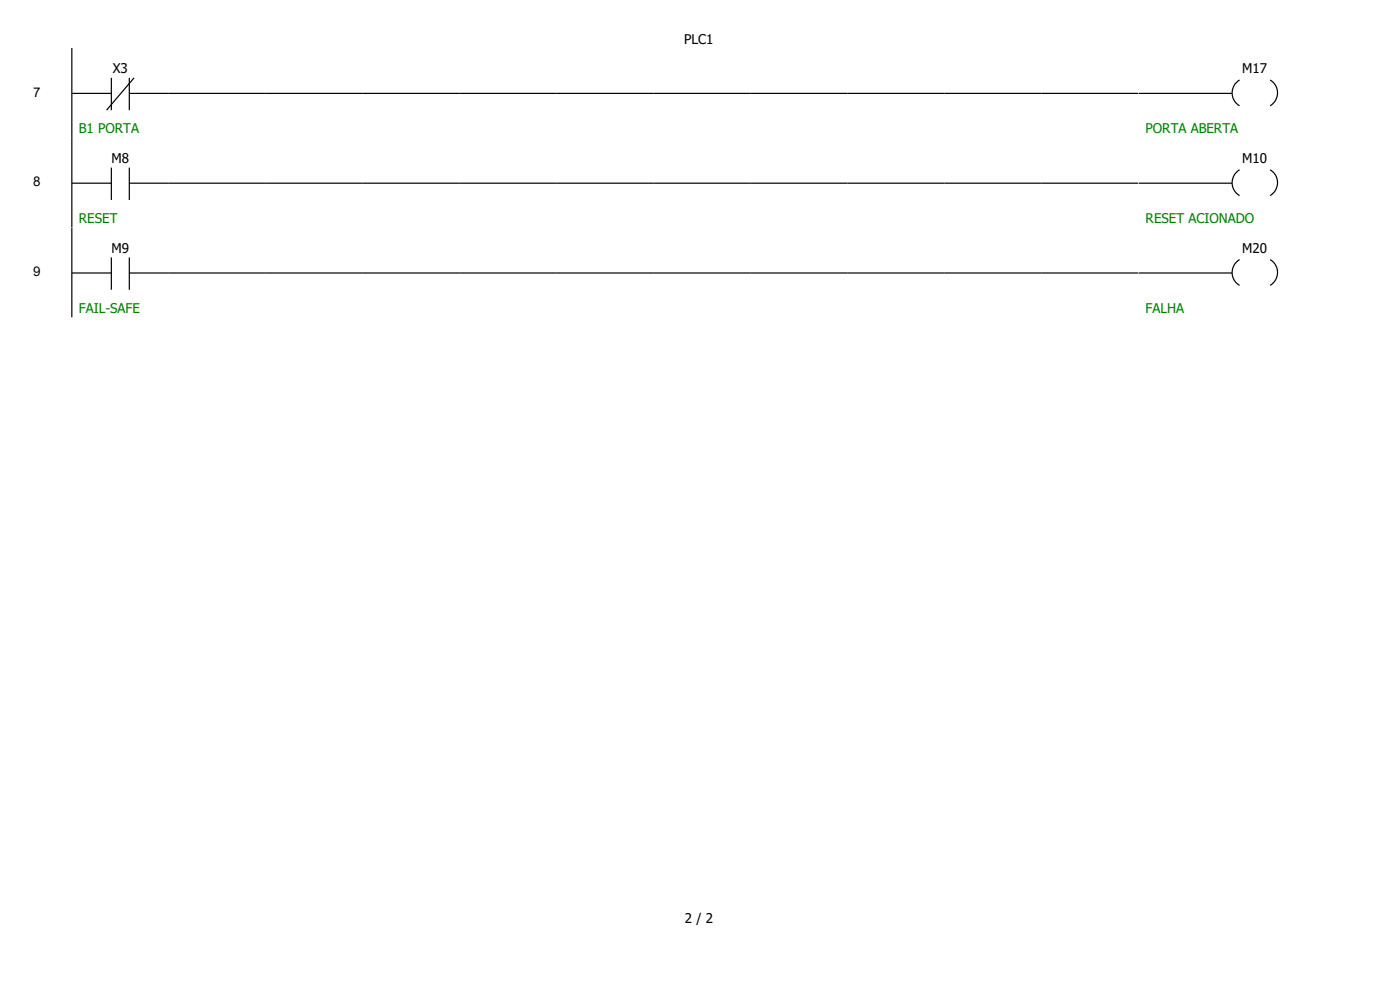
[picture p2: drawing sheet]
<svg xmlns="http://www.w3.org/2000/svg" width="297mm" height="210mm" viewBox="0 0 297 210" stroke-linecap="round" stroke-linejoin="round" font-family="sans-serif">
<path d="M15.2 19.8h8.4M15.2 10.2v19M23.6 16.5v6.9M27.4 19.8h8.4M27.4 16.5v6.9M28.4 16.5l-5.8 6.9" fill="none" stroke="#000" stroke-width=".25"/>
<path d="M35.8 10.2h20.6v19h-20.6z" fill="#fff"/>
<path d="M35.8 19.8h20.6" fill="none" stroke="#000" stroke-width=".25"/>
<path d="M56.4 10.2h20.6v19h-20.6z" fill="#fff"/>
<path d="M56.4 19.8h20.6" fill="none" stroke="#000" stroke-width=".25"/>
<path d="M77 10.2h20.5v19h-20.5z" fill="#fff"/>
<path d="M77 19.8h20.5" fill="none" stroke="#000" stroke-width=".25"/>
<path d="M97.5 10.2h20.6v19h-20.6z" fill="#fff"/>
<path d="M97.5 19.8h20.6" fill="none" stroke="#000" stroke-width=".25"/>
<path d="M118.1 10.2h20.6v19h-20.6z" fill="#fff"/>
<path d="M118.1 19.8h20.6" fill="none" stroke="#000" stroke-width=".25"/>
<path d="M138.7 10.2h20.6v19h-20.6z" fill="#fff"/>
<path d="M138.7 19.8h20.6" fill="none" stroke="#000" stroke-width=".25"/>
<path d="M159.3 10.2h20.5v19h-20.5z" fill="#fff"/>
<path d="M159.3 19.8h20.5" fill="none" stroke="#000" stroke-width=".25"/>
<path d="M179.8 10.2h20.6v19h-20.6z" fill="#fff"/>
<path d="M179.8 19.8h20.6" fill="none" stroke="#000" stroke-width=".25"/>
<path d="M200.4 10.2h20.6v19h-20.6z" fill="#fff"/>
<path d="M200.4 19.8h20.6" fill="none" stroke="#000" stroke-width=".25"/>
<path d="M221 10.2h20.6v19h-20.6z" fill="#fff"/>
<path d="M221 19.8h20.6" fill="none" stroke="#000" stroke-width=".25"/>
<path d="M241.6 10.2h49.2v19h-49.2z" fill="#fff"/>
<path d="M241.6 19.8h19.8M263 17a3.2 3.2 0 0 0 0 5.4M269.5 17a3.2 3.2 0 0 1 0 5.4" fill="none" stroke="#000" stroke-width=".25"/>
<g fill="#fff">
<path d="M.3 29.2h15.2v19.1h-15.2z"/>
<path d="M15.2 29.2h20.6v19.1h-20.6z"/>
</g>
<path d="M15.2 38.9h8.4M15.2 29.2v19.1M23.6 35.6v6.8M27.4 38.9h8.4M27.4 35.6v6.8" fill="none" stroke="#000" stroke-width=".25"/>
<path d="M35.8 29.2h20.6v19.1h-20.6z" fill="#fff"/>
<path d="M35.8 38.9h20.6" fill="none" stroke="#000" stroke-width=".25"/>
<path d="M56.4 29.2h20.6v19.1h-20.6z" fill="#fff"/>
<path d="M56.4 38.9h20.6" fill="none" stroke="#000" stroke-width=".25"/>
<path d="M77 29.2h20.5v19.1h-20.5z" fill="#fff"/>
<path d="M77 38.9h20.5" fill="none" stroke="#000" stroke-width=".25"/>
<path d="M97.5 29.2h20.6v19.1h-20.6z" fill="#fff"/>
<path d="M97.5 38.9h20.6" fill="none" stroke="#000" stroke-width=".25"/>
<path d="M118.1 29.2h20.6v19.1h-20.6z" fill="#fff"/>
<path d="M118.1 38.9h20.6" fill="none" stroke="#000" stroke-width=".25"/>
<path d="M138.7 29.2h20.6v19.1h-20.6z" fill="#fff"/>
<path d="M138.7 38.9h20.6" fill="none" stroke="#000" stroke-width=".25"/>
<path d="M159.3 29.2h20.5v19.1h-20.5z" fill="#fff"/>
<path d="M159.3 38.9h20.5" fill="none" stroke="#000" stroke-width=".25"/>
<path d="M179.8 29.2h20.6v19.1h-20.6z" fill="#fff"/>
<path d="M179.8 38.9h20.6" fill="none" stroke="#000" stroke-width=".25"/>
<path d="M200.4 29.2h20.6v19.1h-20.6z" fill="#fff"/>
<path d="M200.4 38.9h20.6" fill="none" stroke="#000" stroke-width=".25"/>
<path d="M221 29.2h20.6v19.1h-20.6z" fill="#fff"/>
<path d="M221 38.9h20.6" fill="none" stroke="#000" stroke-width=".25"/>
<path d="M241.6 29.2h49.2v19.1h-49.2z" fill="#fff"/>
<path d="M241.6 38.9h19.8M263 36a3.2 3.2 0 0 0 0 5.5M269.5 36a3.2 3.2 0 0 1 0 5.5" fill="none" stroke="#000" stroke-width=".25"/>
<g fill="#fff">
<path d="M.3 48.3h15.2v19h-15.2z"/>
<path d="M15.2 48.3h20.6v19h-20.6z"/>
</g>
<path d="M15.2 57.9h8.4M15.2 48.3v19M23.6 54.6v6.9M27.4 57.9h8.4M27.4 54.6v6.9" fill="none" stroke="#000" stroke-width=".25"/>
<path d="M35.8 48.3h20.6v19h-20.6z" fill="#fff"/>
<path d="M35.8 57.9h20.6" fill="none" stroke="#000" stroke-width=".25"/>
<path d="M56.4 48.3h20.6v19h-20.6z" fill="#fff"/>
<path d="M56.4 57.9h20.6" fill="none" stroke="#000" stroke-width=".25"/>
<path d="M77 48.3h20.5v19h-20.5z" fill="#fff"/>
<path d="M77 57.9h20.5" fill="none" stroke="#000" stroke-width=".25"/>
<path d="M97.5 48.3h20.6v19h-20.6z" fill="#fff"/>
<path d="M97.5 57.9h20.6" fill="none" stroke="#000" stroke-width=".25"/>
<path d="M118.1 48.3h20.6v19h-20.6z" fill="#fff"/>
<path d="M118.1 57.9h20.6" fill="none" stroke="#000" stroke-width=".25"/>
<path d="M138.7 48.3h20.6v19h-20.6z" fill="#fff"/>
<path d="M138.7 57.9h20.6" fill="none" stroke="#000" stroke-width=".25"/>
<path d="M159.3 48.3h20.5v19h-20.5z" fill="#fff"/>
<path d="M159.3 57.9h20.5" fill="none" stroke="#000" stroke-width=".25"/>
<path d="M179.8 48.3h20.6v19h-20.6z" fill="#fff"/>
<path d="M179.8 57.9h20.6" fill="none" stroke="#000" stroke-width=".25"/>
<path d="M200.4 48.3h20.6v19h-20.6z" fill="#fff"/>
<path d="M200.4 57.9h20.6" fill="none" stroke="#000" stroke-width=".25"/>
<path d="M221 48.3h20.6v19h-20.6z" fill="#fff"/>
<path d="M221 57.9h20.6" fill="none" stroke="#000" stroke-width=".25"/>
<path d="M241.6 48.3h49.2v19h-49.2z" fill="#fff"/>
<path d="M241.6 57.9h19.8M263 55.1a3.2 3.2 0 0 0 0 5.4M269.5 55.1a3.2 3.2 0 0 1 0 5.4" fill="none" stroke="#000" stroke-width=".25"/>
<g fill="#fff">
<path d="M0 0h296.9v10.2h-296.9z"/>
<path d="M0 179.6h296.9v30.4h-296.9z"/>
</g>
<g font-size="2.8">
<text x="145.2" y="9.2">PLC1</text>
<text x="23.9" y="15.6">X3</text>
<text x="263.5" y="15.6">M17</text>
<text x="7.1" y="20.5">7</text>
<text x="23.6" y="34.6">M8</text>
<text x="263.5" y="34.6">M10</text>
<text x="7.1" y="39.5">8</text>
<text x="23.6" y="53.7">M9</text>
<text x="263.5" y="53.7">M20</text>
<text x="7.1" y="58.6">9</text>
<text x="145.3" y="195.8">2 / 2</text>
</g>
<g font-size="2.8" fill="#008000">
<text x="16.7" y="28.2">B1 PORTA</text>
<text x="243" y="28.2">PORTA ABERTA</text>
<text x="16.7" y="47.3">RESET</text>
<text x="243" y="47.3">RESET ACIONADO</text>
<text x="16.7" y="66.3">FAIL-SAFE</text>
<text x="243" y="66.3">FALHA</text>
</g>
</svg>
